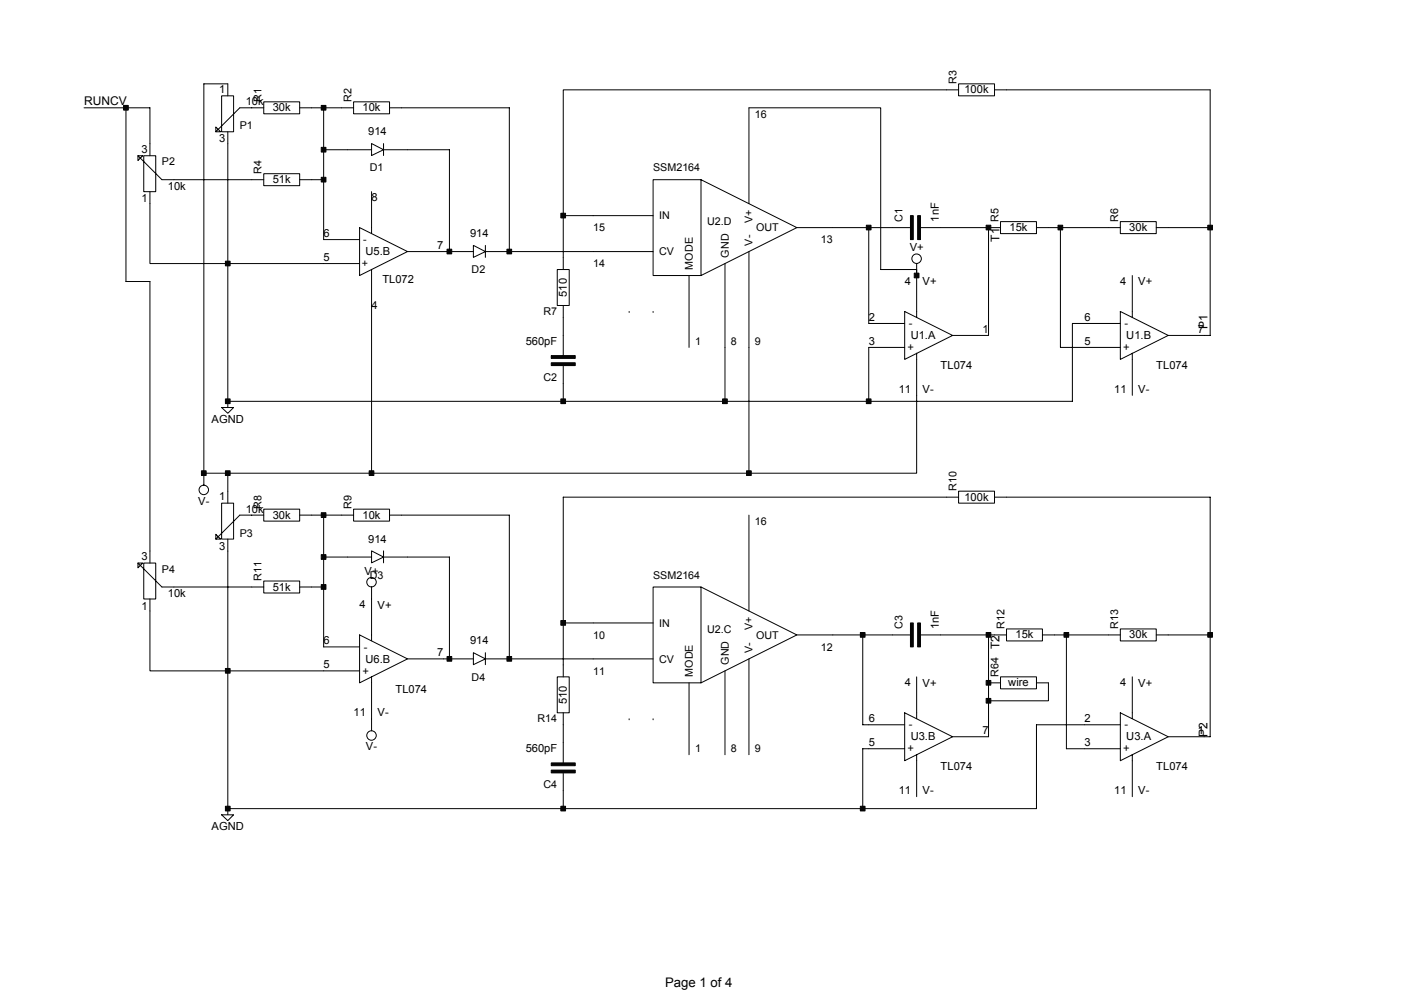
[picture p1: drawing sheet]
<svg xmlns="http://www.w3.org/2000/svg" width="297mm" height="210mm" viewBox="0 0 297 210" stroke-linecap="round" stroke-linejoin="round" font-family="sans-serif">
<g fill="#000" stroke="#000" stroke-width=".21">
<path d="M26.2 22.4h1v.9h-1z" fill-rule="evenodd"/>
<path d="M68.1 37.6h1v1h-1z" fill-rule="evenodd"/>
<path d="M68.1 22.4h1v.9h-1z" fill-rule="evenodd"/>
<path d="M68.1 31.2h1v1h-1z" fill-rule="evenodd"/>
<path d="M47.8 55.4h1v1h-1z" fill-rule="evenodd"/>
<path d="M94.8 52.8h1v1h-1z" fill-rule="evenodd"/>
<path d="M107.5 52.8h1v1h-1z" fill-rule="evenodd"/>
<path d="M118.9 45.2h1v1h-1z" fill-rule="evenodd"/>
<path d="M183.7 47.8h1v.9h-1z" fill-rule="evenodd"/>
<path d="M193 45.7h.6v5.1h-.6z" fill-rule="evenodd"/>
<path d="M193.8 57.9h1v1h-1z" fill-rule="evenodd"/>
<path d="M194.6 45.7h.6v5.1h-.6z" fill-rule="evenodd"/>
<path d="M209.1 47.8h1v.9h-1z" fill-rule="evenodd"/>
<path d="M224.3 47.8h1v.9h-1z" fill-rule="evenodd"/>
<path d="M256.1 47.8h1v.9h-1z" fill-rule="evenodd"/>
<path d="M116.9 76.9h5.1v.6h-5.1z" fill-rule="evenodd"/>
<path d="M116.9 75.4h5.1v.6h-5.1z" fill-rule="evenodd"/>
<path d="M42.7 99.8h1v1h-1z" fill-rule="evenodd"/>
<path d="M47.8 99.8h1v1h-1z" fill-rule="evenodd"/>
<path d="M47.8 84.6h1v1h-1z" fill-rule="evenodd"/>
<path d="M78.3 99.8h1v1h-1z" fill-rule="evenodd"/>
<path d="M118.9 84.6h1v1h-1z" fill-rule="evenodd"/>
<path d="M153.2 84.6h1v1h-1z" fill-rule="evenodd"/>
<path d="M158.3 99.8h1v1h-1z" fill-rule="evenodd"/>
<path d="M183.7 84.6h1v1h-1z" fill-rule="evenodd"/>
<path d="M68.1 117.6h1v1h-1z" fill-rule="evenodd"/>
<path d="M68.1 108.7h1v1h-1z" fill-rule="evenodd"/>
<path d="M68.1 124h1v.9h-1z" fill-rule="evenodd"/>
<path d="M94.8 139.2h1v1h-1z" fill-rule="evenodd"/>
<path d="M107.5 139.2h1v1h-1z" fill-rule="evenodd"/>
<path d="M118.9 131.6h1v1h-1z" fill-rule="evenodd"/>
<path d="M182.4 134.1h1v1h-1z" fill-rule="evenodd"/>
<path d="M193 132.1h.6v5.1h-.6z" fill-rule="evenodd"/>
<path d="M194.6 132.1h.6v5.1h-.6z" fill-rule="evenodd"/>
<path d="M209.1 134.1h1v1h-1z" fill-rule="evenodd"/>
<path d="M225.6 134.1h1v1h-1z" fill-rule="evenodd"/>
<path d="M256.1 134.1h1v1h-1z" fill-rule="evenodd"/>
<path d="M47.8 141.7h1v1h-1z" fill-rule="evenodd"/>
<path d="M209.1 148.1h1v1h-1z" fill-rule="evenodd"/>
<path d="M209.1 144.3h1v1h-1z" fill-rule="evenodd"/>
<path d="M47.8 170.9h1v1h-1z" fill-rule="evenodd"/>
<path d="M118.9 170.9h1v1h-1z" fill-rule="evenodd"/>
<path d="M116.9 163.3h5.1v.6h-5.1z" fill-rule="evenodd"/>
<path d="M116.9 161.8h5.1v.5h-5.1z" fill-rule="evenodd"/>
<path d="M182.4 170.9h1v1h-1z" fill-rule="evenodd"/>
</g>
<g fill="none" stroke="#000" stroke-width=".21">
<path d="M203.2 17.8h7.7v2.5h-7.7zM203.2 19h-83.8v38.1M210.9 19h45.7v52.1h-8.9M17.8 22.9h14v10.1M26.7 22.9v36.8h5.1v59.7M29.2 33v1l1.1-1h-1.1l5.1 5.1h21.6M30.5 33h2.5v7.6h-2.5zM47 20.3h2.5v7.6h-2.5zM48.3 20.3v-2.5h-5.1v85.1M48.3 27.9v58.5M55.9 21.6h7.6v2.5h-7.6zM55.9 36.8h7.6v2.6h-7.6z"/>
<path d="M55.9 22.9h-5.1l-5 5h1l-1-1v1M63.5 22.9h11.5M63.5 38.1h5.1M68.6 22.9v27.9h7.6M68.6 31.7h10.2M75 21.6h7.6v2.5h-7.6zM78.8 30.4l2.5 1.3-2.5 1.3zM81.3 31.7h14v21.6M81.3 30.4v2.6M82.6 22.9h25.4v30.4M138.5 38.1h10.1v20.3h-10.1zM148.6 38.1l20.3 10.2-20.3 10.1"/>
<path d="M31.8 40.6v15.3h44.4M76.2 48.3l10.2 5-10.2 5.1zM78.8 40.6v8.9M78.8 57.1v43.2M86.4 53.3h14M100.4 52l2.5 1.3-2.5 1.3zM102.9 53.3h35.6M102.9 52v2.6M118.1 57.1h2.6v7.7h-2.6zM119.4 45.7h19.1M146.1 58.4v15.3M153.7 55.9v29.2"/>
<path d="M158.8 43.2v-20.3h27.9v34.2h7.6M158.8 53.3v47M168.9 48.3h24M184.2 48.3v20.3h7.6M194.3 55.9v11.4M195.1 48.3h17M209.6 48.3v22.8h-7.6M212.1 47h7.6v2.5h-7.6zM219.7 48.3h17.8M224.8 48.3v25.4h12.7M237.5 47h7.6v2.5h-7.6zM240.1 58.4v8.9"/>
<path d="M245.1 48.3h11.5M119.4 64.8v10.6M119.4 77.6v7.5M133.4 66h.1M138.5 66h.1M191.8 66l10.2 5.1-10.2 5.1zM191.8 73.7h-7.6v11.4M194.3 74.9v25.4h-151.1M237.5 68.6h-10.1v16.5h-179.1M237.5 66l10.2 5.1-10.2 5.1zM240.1 74.9v8.9M47 86.4h2.5l-1.2 1.2z"/>
<path d="M29.2 119.4v1l1.1-1h-1.1l5.1 5.1h21.6M30.5 119.4h2.5v7.6h-2.5zM47 106.7h2.5v7.6h-2.5zM48.3 100.3v6.4M48.3 114.3v58.4M55.9 107.9h7.6v2.6h-7.6zM55.9 109.2h-5.1l-5 5.1h1l-1-1v1M63.5 109.2h11.5M68.6 109.2v28h7.6M68.6 118.1h10.2M75 107.9h7.6v2.6h-7.6zM78.8 116.8l2.5 1.3-2.5 1.2z"/>
<path d="M81.3 118.1h14v21.6M81.3 116.8v2.5M82.6 109.2h25.4v30.5M158.8 109.2v20.3M203.2 104.1h7.7v2.6h-7.7zM203.2 105.4h-83.8v38.1M210.9 105.4h45.7v50.8h-8.9M31.8 127v15.2h44.4M55.9 123.2h7.6v2.5h-7.6zM63.5 124.5h5.1M76.2 134.6l10.2 5.1-10.2 5.1zM78.8 124.5v11.3"/>
<path d="M86.4 139.7h14M100.4 138.4l2.5 1.3-2.5 1.2zM102.9 139.7h35.6M102.9 138.4v2.5M119.4 132.1h19.1M138.5 124.5h10.1v20.3h-10.1zM148.6 124.5l20.3 10.1-20.3 10.2M158.8 139.7v20.3M168.9 134.6h24M182.9 134.6v19.1h8.9M195.1 134.6h18.3M209.6 134.6v21.6h-7.6"/>
<path d="M213.4 133.3h7.6v2.6h-7.6zM221 134.6h16.5M226.1 134.6v24.1h11.4M237.5 133.3h7.6v2.6h-7.6zM245.1 134.6h11.5M78.8 143.5v11.4M118.1 143.5h2.6v7.6h-2.6zM119.4 151.1v10.7M133.4 152.4h.1M138.5 152.4h.1M146.1 144.8v15.2M153.7 142.2v17.8"/>
<path d="M191.8 151.1l10.2 5.1-10.2 5.1zM191.8 158.7h-8.9v12.7M194.3 143.5v8.9M194.3 160v8.9M209.6 144.8h2.5M212.1 143.5h7.6v2.5h-7.6zM219.7 144.8h2.6v3.8h-12.7M237.5 151.1l10.2 5.1-10.2 5.1zM237.5 153.7h-17.8v17.7h-171.4M240.1 143.5v8.9M240.1 160v8.9M47 172.8h2.5l-1.2 1.2z"/>
<path d="M119.4 164v7.4"/>
<circle cx="194.3" cy="54.8" r="1.01"/>
<circle cx="43.2" cy="103.9" r="1.01"/>
<circle cx="78.8" cy="123.4" r="1.01"/>
<circle cx="78.8" cy="155.9" r="1.01"/>
</g>
<text font-size="2.8" x="141" y="209.3">Page 1 of 4</text>
<g font-size="2.5">
<text x="17.8" y="22.3">RUNCV</text>
<text x="211.9" y="51.2" transform="rotate(-90 211.9 51.2)">T1</text>
<text x="256" y="69.8" transform="rotate(-90 256 69.8)">P1</text>
<text x="256" y="156.2" transform="rotate(-90 256 156.2)">P2</text>
</g>
<g font-size="2.4">
<text x="46.5" y="19.6">1</text>
<text x="52.1" y="22.3">10k</text>
<text x="57.8" y="23.6">30k</text>
<text x="76.9" y="23.6">10k</text>
<text x="204.5" y="19.8">100k</text>
<text x="78.1" y="28.7">914</text>
<text x="30" y="32.3">3</text>
<text x="46.5" y="30.2">3</text>
<text x="35.6" y="40.2">10k</text>
<text x="57.8" y="38.8">51k</text>
<text x="30" y="42.9">1</text>
<text x="78.8" y="42.7">8</text>
<text x="199.1" y="47" transform="rotate(-90 199.1 47)">1nF</text>
<text x="68.6" y="50.3">6</text>
<text x="92.7" y="52.8">7</text>
<text x="99.7" y="50.3">914</text>
<text x="192.9" y="53.3">V+</text>
<text x="214" y="49">15k</text>
<text x="239.4" y="49">30k</text>
<text x="68.6" y="55.3">5</text>
<text x="77.5" y="54.1">U5.B</text>
<text x="81.1" y="60">TL072</text>
<text x="78.8" y="65.5">4</text>
<text x="120.2" y="62.9" transform="rotate(-90 120.2 62.9)">510</text>
<text x="191.8" y="60.4">4</text>
<text x="195.6" y="60.5">V+</text>
<text x="237.5" y="60.4">4</text>
<text x="241.3" y="60.5">V+</text>
<text x="184.2" y="68.1">2</text>
<text x="192.7" y="69.4">-</text>
<text x="193.1" y="71.9">U1.A</text>
<text x="208.3" y="70.6">1</text>
<text x="229.9" y="68.1">6</text>
<text x="238.4" y="69.4">-</text>
<text x="238.8" y="71.9">U1.B</text>
<text x="254" y="70.6">7</text>
<text x="111.5" y="73.1">560pF</text>
<text x="184.2" y="73.1">3</text>
<text x="192.4" y="74.4">+</text>
<text x="229.9" y="73.1">5</text>
<text x="238.1" y="74.4">+</text>
<text x="190.5" y="83.3">11</text>
<text x="195.6" y="83.3">V-</text>
<text x="199.4" y="78.3">TL074</text>
<text x="236.3" y="83.3">11</text>
<text x="241.3" y="83.3">V-</text>
<text x="245.1" y="78.3">TL074</text>
<text x="44.9" y="89.7">AGND</text>
<text x="42" y="107">V-</text>
<text x="46.5" y="106">1</text>
<text x="204.5" y="106.2">100k</text>
<text x="52.1" y="108.7">10k</text>
<text x="57.8" y="110">30k</text>
<text x="76.9" y="110">10k</text>
<text x="30" y="118.7">3</text>
<text x="46.5" y="116.6">3</text>
<text x="78.1" y="115">914</text>
<text x="57.8" y="125.2">51k</text>
<text x="77.3" y="121.9">V+</text>
<text x="30" y="129.3">1</text>
<text x="35.6" y="126.6">10k</text>
<text x="76.2" y="129">4</text>
<text x="80" y="129.1">V+</text>
<text x="68.6" y="136.6">6</text>
<text x="77.1" y="137.9">-</text>
<text x="99.7" y="136.6">914</text>
<text x="199.1" y="133.3" transform="rotate(-90 199.1 133.3)">1nF</text>
<text x="215.3" y="135.4">15k</text>
<text x="239.4" y="135.4">30k</text>
<text x="68.6" y="141.7">5</text>
<text x="76.8" y="143">+</text>
<text x="77.5" y="140.5">U6.B</text>
<text x="92.7" y="139.2">7</text>
<text x="83.9" y="146.8">TL074</text>
<text x="120.2" y="149.3" transform="rotate(-90 120.2 149.3)">510</text>
<text x="191.8" y="145.5">4</text>
<text x="195.6" y="145.6">V+</text>
<text x="213.8" y="145.5">wire</text>
<text x="237.5" y="145.5">4</text>
<text x="241.3" y="145.6">V+</text>
<text x="75" y="151.9">11</text>
<text x="80" y="151.9">V-</text>
<text x="184.2" y="153.1">6</text>
<text x="192.7" y="154.5">-</text>
<text x="208.3" y="155.7">7</text>
<text x="229.9" y="153.1">2</text>
<text x="238.4" y="154.5">-</text>
<text x="254" y="155.7">1</text>
<text x="77.6" y="159.1">V-</text>
<text x="111.5" y="159.5">560pF</text>
<text x="184.2" y="158.2">5</text>
<text x="192.4" y="159.5">+</text>
<text x="193.1" y="157">U3.B</text>
<text x="229.9" y="158.2">3</text>
<text x="238.1" y="159.5">+</text>
<text x="238.8" y="157">U3.A</text>
<text x="199.4" y="163.3">TL074</text>
<text x="245.1" y="163.3">TL074</text>
<text x="190.5" y="168.4">11</text>
<text x="195.6" y="168.4">V-</text>
<text x="236.3" y="168.4">11</text>
<text x="241.3" y="168.4">V-</text>
<text x="44.9" y="176">AGND</text>
</g>
<g font-size="2.3">
<text x="202.8" y="17.8" transform="rotate(-90 202.8 17.8)">R3</text>
<text x="55.5" y="21.6" transform="rotate(-90 55.5 21.6)">R1</text>
<text x="74.5" y="21.6" transform="rotate(-90 74.5 21.6)">R2</text>
<text x="50.8" y="27.5">P1</text>
<text x="160.1" y="24.9">16</text>
<text x="34.3" y="35.1">P2</text>
<text x="55.5" y="36.8" transform="rotate(-90 55.5 36.8)">R4</text>
<text x="78.4" y="36.3">D1</text>
<text x="138.5" y="36.3">SSM2164</text>
<text x="139.7" y="46.5">IN</text>
<text x="149.9" y="47.8">U2.D</text>
<text x="159.6" y="47.3" transform="rotate(-90 159.6 47.3)">V+</text>
<text x="191.4" y="47" transform="rotate(-90 191.4 47)">C1</text>
<text x="211.7" y="47" transform="rotate(-90 211.7 47)">R5</text>
<text x="237.1" y="47" transform="rotate(-90 237.1 47)">R6</text>
<text x="77" y="51.6">-</text>
<text x="125.8" y="49">15</text>
<text x="159.6" y="52.1" transform="rotate(-90 159.6 52.1)">V-</text>
<text x="160.3" y="49">OUT</text>
<text x="174" y="51.6">13</text>
<text x="76.7" y="56.7">+</text>
<text x="100" y="57.9">D2</text>
<text x="125.8" y="56.7">14</text>
<text x="139.7" y="54.1">CV</text>
<text x="146.9" y="57.1" transform="rotate(-90 146.9 57.1)">MODE</text>
<text x="154.5" y="54.6" transform="rotate(-90 154.5 54.6)">GND</text>
<text x="115.2" y="66.8">R7</text>
<text x="147.4" y="73.2">1</text>
<text x="155" y="73.2">8</text>
<text x="160.1" y="73.2">9</text>
<text x="115.2" y="80.8">C2</text>
<text x="55.5" y="107.9" transform="rotate(-90 55.5 107.9)">R8</text>
<text x="74.5" y="107.9" transform="rotate(-90 74.5 107.9)">R9</text>
<text x="202.8" y="104.1" transform="rotate(-90 202.8 104.1)">R10</text>
<text x="50.8" y="113.8">P3</text>
<text x="160.1" y="111.3">16</text>
<text x="34.3" y="121.4">P4</text>
<text x="55.5" y="123.2" transform="rotate(-90 55.5 123.2)">R11</text>
<text x="78.4" y="122.7">D3</text>
<text x="138.5" y="122.7">SSM2164</text>
<text x="125.8" y="135.4">10</text>
<text x="139.7" y="132.9">IN</text>
<text x="149.9" y="134.1">U2.C</text>
<text x="159.6" y="133.7" transform="rotate(-90 159.6 133.7)">V+</text>
<text x="160.3" y="135.4">OUT</text>
<text x="174" y="137.9">12</text>
<text x="191.4" y="133.3" transform="rotate(-90 191.4 133.3)">C3</text>
<text x="213" y="133.3" transform="rotate(-90 213 133.3)">R12</text>
<text x="237.1" y="133.3" transform="rotate(-90 237.1 133.3)">R13</text>
<text x="125.8" y="143">11</text>
<text x="139.7" y="140.5">CV</text>
<text x="146.9" y="143.5" transform="rotate(-90 146.9 143.5)">MODE</text>
<text x="154.5" y="141" transform="rotate(-90 154.5 141)">GND</text>
<text x="159.6" y="138.4" transform="rotate(-90 159.6 138.4)">V-</text>
<text x="211.7" y="143.5" transform="rotate(-90 211.7 143.5)">R64 T2</text>
<text x="100" y="144.3">D4</text>
<text x="114" y="153.2">R14</text>
<text x="147.4" y="159.5">1</text>
<text x="155" y="159.5">8</text>
<text x="160.1" y="159.5">9</text>
<text x="115.2" y="167.2">C4</text>
</g>
</svg>
